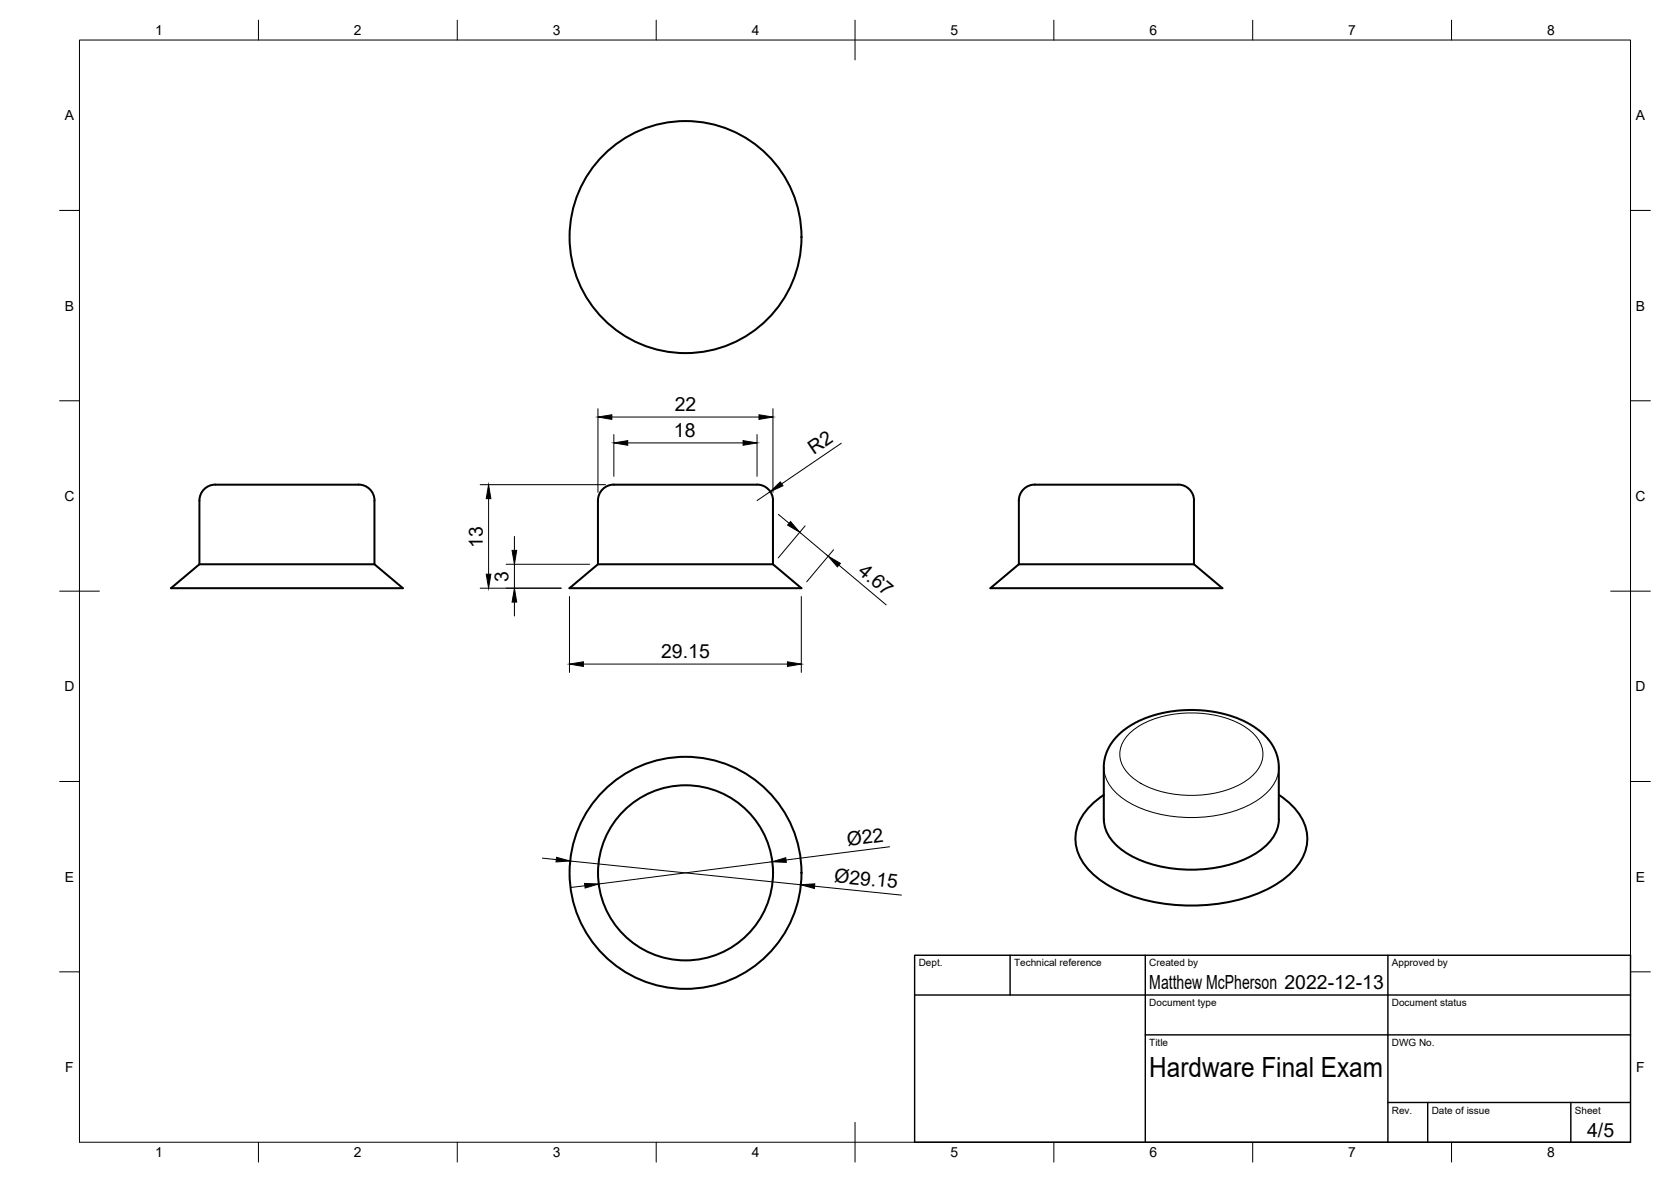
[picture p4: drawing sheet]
<svg xmlns="http://www.w3.org/2000/svg" width="420mm" height="297mm" viewBox="0 0 420 297" stroke-linecap="round" stroke-linejoin="round" font-family="sans-serif">
<!-- layer: Visible -->
<g fill="none" stroke="#000" stroke-width=".51">
<path d="M54.1 121.8h36M54.2 121.8a4 4 0 0 0-4.1 4v16M90.2 121.8a4 4 0 0 1 4 4l-.1 16M154.3 121.8h36.1M154.4 121.8a4 4 0 0 0-4.1 4v16M190.4 121.8a4 4 0 0 1 4 4v16M260.2 121.8h36M260.2 121.8a4 4 0 0 0-4 4v16M296.2 121.8a4 4 0 0 1 4 4v16M50.1 141.8l-7.1 6h58.3l-7.2-6M50.1 141.8h44M150.3 141.8l-7.1 6h58.3l-7.1-6"/>
<path d="M150.3 141.8h44.1M256.2 141.8l-7.2 6h58.4l-7.2-6M256.2 141.8h44M277.6 199.8a14 14 0 0 0-7.2 10.4 12.6 12.6 0 0 0 5.7 10.5 39.4 39.4 0 0 0 23.5 6.9 39.4 39.4 0 0 0 23.5-6.9 12.3 12.3 0 0 0 5.4-11.9 14.6 14.6 0 0 0-6.9-9M321.6 205.9a10.6 10.6 0 0 1-5.8 8.5 34.4 34.4 0 0 1-27.9 2.2 16.6 16.6 0 0 1-9.5-7.2l-.7-2.3-.1-1.2-.1-13.5 .7-3.1 1-2.1 1.4-1.9 1.8-1.7 4-2.4 1.9-.9 3.2-.9 2.8-.6 3-.3 3-.1 3 .2 2.9 .5 3 .7 3.1 1.2 2.2 1.1 2.1 1.5 2 1.9 1.9 2.8 .9 3 .1 14.6"/>
<circle cx="172.4" cy="59.6" r="29.2"/>
<circle cx="172.4" cy="219.3" r="29.2"/>
<circle cx="172.4" cy="219.3" r="22"/>
</g>
<!-- layer: Visible Narrow -->
<path d="M277.6 192.8a10.6 10.6 0 0 0 5.7 8.5 34.4 34.4 0 0 0 27.9 2.2 16.6 16.6 0 0 0 9.5-7.2l.8-2.3 .1-1.2M284.4 183.9a24 24 0 0 1 16.9-4.7 21.1 21.1 0 0 1 14.4 5.7 6.8 6.8 0 0 1-1 10.2 24 24 0 0 1-16.9 4.7 21.1 21.1 0 0 1-14.3-5.6 6.8 6.8 0 0 1 .9-10.3z" fill="none" stroke="#000" stroke-width=".25"/>
<!-- layer: BORDER -->
<g fill="none" stroke="#000" stroke-width=".25">
<path d="M20 10.1h390v276.9h-390zM65 5.1v5M115 5.1v5M165 5.1v5M215 5.1v10M265 5.1v5M315 5.1v5M365 5.1v5M15 52.9h5M410 52.9h5M15 100.7h5M410 100.7h5"/>
<path d="M15 148.6h10M405 148.6h10M15 196.4h5M410 196.4h5M15 244.2h5M410 244.2h5M65 287v5M115 287v5M165 287v5M215 282.1v9.9M265 287v5M315 287v5"/>
<path d="M365 287v5"/>
</g>
<!-- layer: TITLEBLOCK -->
<path d="M230 240.1h180v46.9h-180zM230 250h180M254 240.1v9.9M288 240.1v46.9M349 240.1v46.9M288 260.1h122M349 277.1h61M359 277.1v9.9M395 277.1v9.9" fill="none" stroke="#000" stroke-width=".36"/>
<!-- layer: FD_Dimensions -->
<g fill="none" stroke="#000" stroke-width=".25">
<path d="M150.3 102.7v21M153.8 104.8h37M154.3 109.2v10.5M157.8 111.3h29M190.4 109.2v10.5M194.4 102.7v21M211.5 111.4l-14.9 10.2M120.7 121.8h31.6M122.9 125.3v19M129.3 134.8v3.5M193.7 123.6l-3.3 2.2M195.7 129.3l2.7 2.2"/>
<path d="M201.1 133.8l7.1 6M202.4 132.2l-6.7 8M209.6 138.2l-6.8 8M120.7 147.8h20.4M127.3 141.8h21M129.3 141.8v6M129.3 151.3v3.5M143.2 149.9v19.1M201.5 149.9v19.1M210.9 142l11.9 10M146.7 166.9h51.3M136.4 215.7l3.5 .3"/>
<path d="M143.3 216.4l58 5.9M194.2 216.6l-43.7 5.6M223.7 212.8l-26.1 3.3M147 222.6l-3.4 .4M204.8 222.7l21.9 2.2"/>
</g>
<g fill="#000" stroke="#000" stroke-width=".25">
<path d="M150.3 104.8l3.5-.6v1.2zM154.3 111.3l3.5-.6v1.2zM186.8 110.7l3.6 .6-3.6 .6zM190.8 104.2l3.6 .6-3.6 .6zM122.9 121.8l.5 3.5h-1.1zM128.8 138.3h1.1l-.6 3.5zM193.7 123.6l2.5-2.5 .7 1zM198.8 131.1l2.3 2.7-3.1-1.8zM122.3 144.3h1.1l-.5 3.5zM129.3 147.8l.6 3.5h-1.1zM208.2 139.8l3.1 1.8-.8 .9zM143.2 166.9l3.5-.6v1.2z"/>
<path d="M198 166.3l3.5 .6-3.5 .6zM139.9 215.4l3.4 1-3.5 .2zM194.2 216.6l3.4-1.1 .1 1.2zM147 222l3.5 .2-3.4 1zM201.3 222.3l3.6-.2-.1 1.2z"/>
</g>
<text font-size="7" x="289" y="270.6">Hardware Final Exam</text>
<g font-size="4.9">
<text x="169.7" y="103.4">22</text>
<text x="169.5" y="109.8">18</text>
<text x="204.6" y="114.4" transform="rotate(-34 204.6 114.4)">R2</text>
<text x="121.4" y="137.7" transform="rotate(-90 121.4 137.7)">13</text>
<text x="127.9" y="146.2" transform="rotate(-90 127.9 146.2)">3</text>
<text x="215.6" y="144" transform="rotate(40 215.6 144)">4.67</text>
<text x="166.2" y="165.4">29.15</text>
<text x="213.2" y="212.6" transform="rotate(-7 213.2 212.6)">Ø22</text>
<text x="209.7" y="221.6" transform="rotate(6 209.7 221.6)">Ø29.15</text>
<text x="289" y="248.5">Matthew McPherson 2022-12-13</text>
<text x="399.1" y="285.7">4/5</text>
</g>
<g font-size="3.5">
<text x="39" y="8.8">1</text>
<text x="89" y="8.8">2</text>
<text x="139" y="8.8">3</text>
<text x="189" y="8.8">4</text>
<text x="239" y="8.8">5</text>
<text x="289" y="8.8">6</text>
<text x="339" y="8.8">7</text>
<text x="389" y="8.8">8</text>
<text x="16.3" y="30.2">A</text>
<text x="411.3" y="30.2">A</text>
<text x="16.3" y="78">B</text>
<text x="411.3" y="78">B</text>
<text x="16.2" y="125.9">C</text>
<text x="411.2" y="125.9">C</text>
<text x="16.2" y="173.7">D</text>
<text x="411.2" y="173.7">D</text>
<text x="16.3" y="221.6">E</text>
<text x="411.3" y="221.6">E</text>
<text x="16.4" y="269.4">F</text>
<text x="411.4" y="269.4">F</text>
<text x="39" y="290.8">1</text>
<text x="89" y="290.8">2</text>
<text x="139" y="290.8">3</text>
<text x="189" y="290.8">4</text>
<text x="239" y="290.8">5</text>
<text x="289" y="290.8">6</text>
<text x="339" y="290.8">7</text>
<text x="389" y="290.8">8</text>
</g>
<g font-size="2.5">
<text x="231" y="242.9">Dept.</text>
<text x="255" y="242.9">Technical reference</text>
<text x="289" y="242.9">Created by</text>
<text x="350" y="242.9">Approved by</text>
<text x="289" y="252.8">Document type</text>
<text x="350" y="252.8">Document status</text>
<text x="289" y="262.9">Title</text>
<text x="350" y="262.9">DWG No.</text>
<text x="350" y="279.9">Rev.</text>
<text x="360" y="279.9">Date of issue</text>
<text x="396" y="279.9">Sheet</text>
</g>
</svg>
